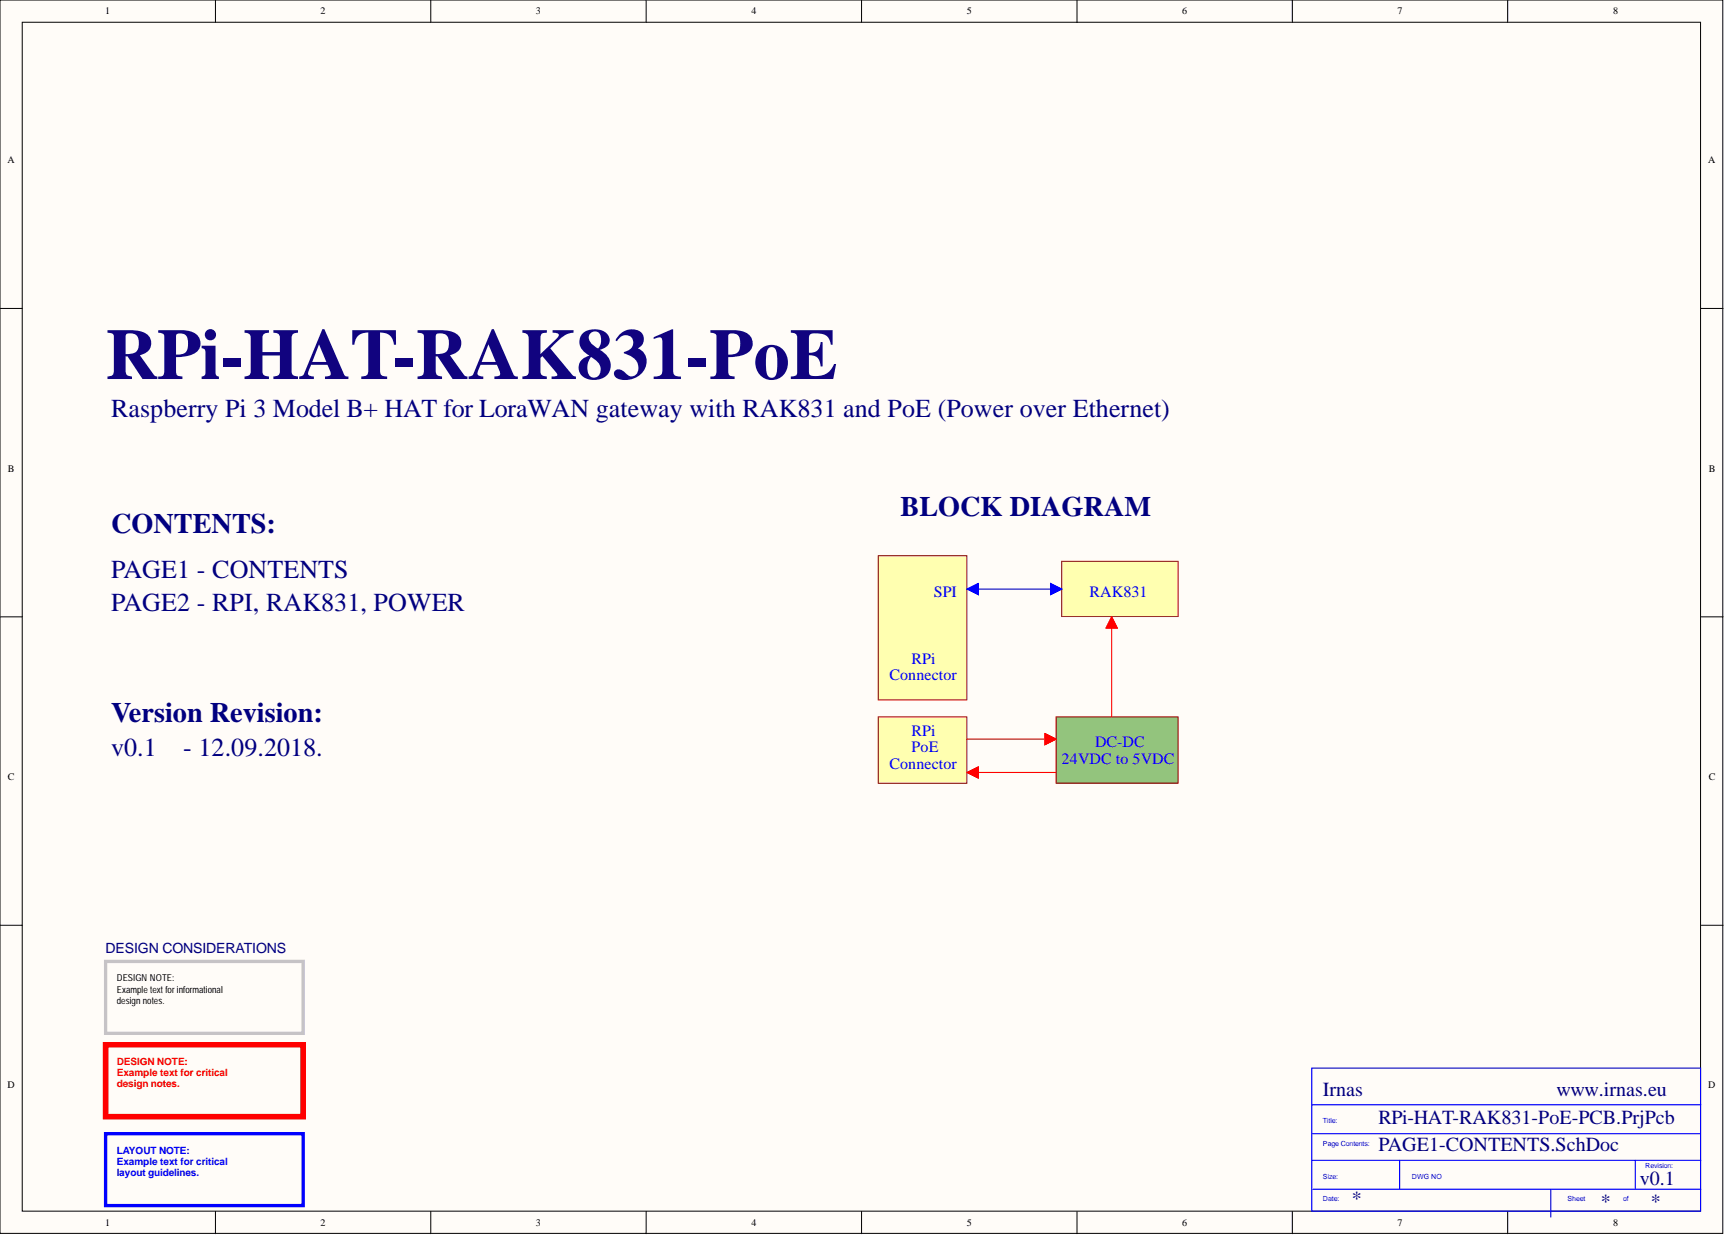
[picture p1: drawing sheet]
<svg xmlns="http://www.w3.org/2000/svg" width="393mm" height="282mm" viewBox="0 0 393 282" stroke-linecap="round" stroke-linejoin="round" font-family="sans-serif">
<g fill="#fffcf8" stroke="#000" stroke-width=".23">
<path d="M0 0h392.8v281.3h-392.8z"/>
<path d="M5.1 5.1h382.7v271.1h-382.7z"/>
</g>
<g fill="none" stroke="#000" stroke-width=".23">
<path d="M49.1 0v5.1M98.2 0v5.1M147.3 0v5.1M196.5 0v5.1M245.6 0v5.1M294.7 0v5.1M343.8 0v5.1M0 70.3h5.1M387.8 70.3h5.1M0 140.7h5.1M387.8 140.7h5.1M0 211h5.1"/>
<path d="M387.8 211h5.1M49.1 276.3v5M98.2 276.3v5M147.3 276.3v5M196.5 276.3v5M245.6 276.3v5M294.7 276.3v5M343.8 276.3v5"/>
</g>
<path d="M24.1 219.3h45v16.3h-45z" fill="none" stroke="#c6c3c6" stroke-width=".76"/>
<path d="M24.1 238.3h45v16.4h-45z" fill="none" stroke="#f00" stroke-width="1.3"/>
<path d="M24.1 258.5h45v16.4h-45z" fill="none" stroke="#00f" stroke-width=".76"/>
<path d="M299.1 243.6h88.7v32.6h-88.7zM299.1 258.5h88.5M299.1 251.9h88.7M299.1 264.6h88.7M299.4 271.2h88.4M319.2 264.6v6.6M353.6 271.2v6.3M372.9 264.6v6.6" fill="none" stroke="#00f" stroke-width=".25"/>
<path d="M200.3 126.7h20.2v32.9h-20.2z" fill="#ffffb0" stroke="#800000" stroke-width=".23"/>
<path d="M220.5 134.3h19.1" fill="none" stroke="#00f" stroke-width=".25"/>
<path d="M242.1 128h26.5v12.6h-26.5z" fill="#ffffb0" stroke="#800000" stroke-width=".23"/>
<path d="M239.6 133.1l2.5 1.2-2.5 1.3z" fill="#00f"/>
<path d="M239.6 133.1l2.5 1.2-2.5 1.3z" fill="none" stroke="#00f" stroke-width=".23"/>
<path d="M239.6 133.1l2.5 1.2-2.5 1.3z" fill="none" stroke="#00f" stroke-width=".25"/>
<path d="M240.8 163.5h27.8v15.1h-27.8z" fill="#93c47d" stroke="#800000" stroke-width=".23"/>
<path d="M220.5 134.3l2.6-1.2v2.5z" fill="#00f"/>
<path d="M220.5 134.3l2.6-1.2v2.5z" fill="none" stroke="#00f" stroke-width=".23"/>
<path d="M220.5 134.3l2.6-1.2v2.5z" fill="none" stroke="#00f" stroke-width=".25"/>
<path d="M200.3 163.5h20.2v15.1h-20.2z" fill="#ffffb0" stroke="#800000" stroke-width=".23"/>
<path d="M220.5 176.2l2.6-1.3v2.5z" fill="#f00"/>
<path d="M220.5 176.2l2.6-1.3v2.5z" fill="none" stroke="#f00" stroke-width=".23"/>
<path d="M220.5 176.2l2.6-1.3v2.5zM223.1 176.2h17.7" fill="none" stroke="#f00" stroke-width=".25"/>
<path d="M238.3 167.3l2.5 1.3-2.5 1.2z" fill="#f00"/>
<path d="M238.3 167.3l2.5 1.3-2.5 1.2z" fill="none" stroke="#f00" stroke-width=".23"/>
<path d="M253.5 140.7l1.3 2.5h-2.6zM253.5 143.2v20.3M220.5 168.6h17.8M238.3 167.3l2.5 1.3-2.5 1.2z" fill="none" stroke="#f00" stroke-width=".25"/>
<path d="M253.5 140.7l1.3 2.5h-2.6z" fill="#f00"/>
<path d="M253.5 140.7l1.3 2.5h-2.6z" fill="none" stroke="#f00" stroke-width=".23"/>
<text font-size="16.5" fill="#11037f" x="24.1" y="86.4">RPi-HAT-RAK831-PoE</text>
<g font-size="6.4" fill="#000080">
<text x="205.3" y="117.8">BLOCK DIAGRAM</text>
<text x="25.3" y="121.6">CONTENTS:</text>
<text x="25.3" y="164.7">Version Revision:</text>
</g>
<g font-size="5.9" fill="#000080">
<text x="25.3" y="95.1">Raspberry Pi 3 Model B+ HAT for LoraWAN gateway with RAK831 and PoE (Power over Ethernet)</text>
<text x="25.3" y="131.8">PAGE1 - CONTENTS</text>
<text x="25.3" y="139.4">PAGE2 - RPI, RAK831, POWER</text>
<text x="25.3" y="172.4">v0.1</text>
<text x="41.8" y="172.4">- 12.09.2018.</text>
</g>
<g font-size="4.6" fill="#000080">
<text x="301.7" y="249.9">Irnas</text>
<text x="354.9" y="249.9">www.irnas.eu</text>
<text x="314.3" y="256.3">RPi-HAT-RAK831-PoE-PCB.PrjPcb</text>
<text x="314.3" y="262.6">PAGE1-CONTENTS.SchDoc</text>
<text x="308.3" y="274.8">*</text>
<text x="365" y="275.5">*</text>
<text x="373.9" y="270.2">v0.1</text>
<text x="376.4" y="275.5">*</text>
</g>
<g font-size="3.6" fill="#00f">
<text x="212.9" y="136.1">SPI</text>
<text x="248.4" y="136.1">RAK831</text>
<text x="202.8" y="155.1">Connector</text>
<text x="207.9" y="151.3">RPi</text>
<text x="207.9" y="167.8">RPi</text>
<text x="207.9" y="171.6">PoE</text>
<text x="249.7" y="170.3">DC-DC</text>
<text x="202.8" y="175.4">Connector</text>
<text x="242.1" y="174.1">24VDC to 5VDC</text>
</g>
<text font-size="3.2" fill="#000080" x="24.1" y="217.3">DESIGN CONSIDERATIONS</text>
<g font-size="2.3">
<text x="24" y="3.3">1</text>
<text x="73.1" y="3.3">2</text>
<text x="122.2" y="3.3">3</text>
<text x="171.4" y="3.3">4</text>
<text x="220.5" y="3.3">5</text>
<text x="269.6" y="3.3">6</text>
<text x="318.6" y="3.3">7</text>
<text x="367.8" y="3.3">8</text>
<text x="1.7" y="37.2">A</text>
<text x="389.5" y="37.2">A</text>
<text x="1.8" y="107.6">B</text>
<text x="389.6" y="107.6">B</text>
<text x="1.8" y="177.9">C</text>
<text x="389.6" y="177.9">C</text>
<text x="1.7" y="248.2">D</text>
<text x="389.5" y="248.2">D</text>
<text x="24" y="279.6">1</text>
<text x="73.1" y="279.6">2</text>
<text x="122.2" y="279.6">3</text>
<text x="171.4" y="279.6">4</text>
<text x="220.5" y="279.6">5</text>
<text x="269.6" y="279.6">6</text>
<text x="318.6" y="279.6">7</text>
<text x="367.8" y="279.6">8</text>
</g>
<g font-size="2.3" fill="#f00">
<text x="26.6" y="242.8">DESIGN NOTE:</text>
<text x="26.6" y="245.4">Example text for critical</text>
<text x="26.6" y="247.9">design notes.</text>
</g>
<g font-size="2.3" fill="#00f">
<text x="26.6" y="263.1">LAYOUT NOTE:</text>
<text x="26.6" y="265.6">Example text for critical</text>
<text x="26.6" y="268.2">layout guidelines.</text>
</g>
<g font-size="2.2">
<text x="26.6" y="223.8">DESIGN NOTE:</text>
<text x="26.6" y="226.3">Example text for informational</text>
<text x="26.6" y="228.9">design notes.</text>
</g>
<g font-size="1.6" fill="#00f">
<text x="301.7" y="256.2">Title:</text>
<text x="301.7" y="261.2">Page Contents:</text>
<text x="301.7" y="268.8">Size:</text>
<text x="321.9" y="268.8">DWG NO</text>
<text x="375.2" y="266.3">Revision:</text>
<text x="301.7" y="273.9">Date:</text>
<text x="357.4" y="273.9">Sheet</text>
<text x="370.1" y="273.9">of</text>
</g>
</svg>
